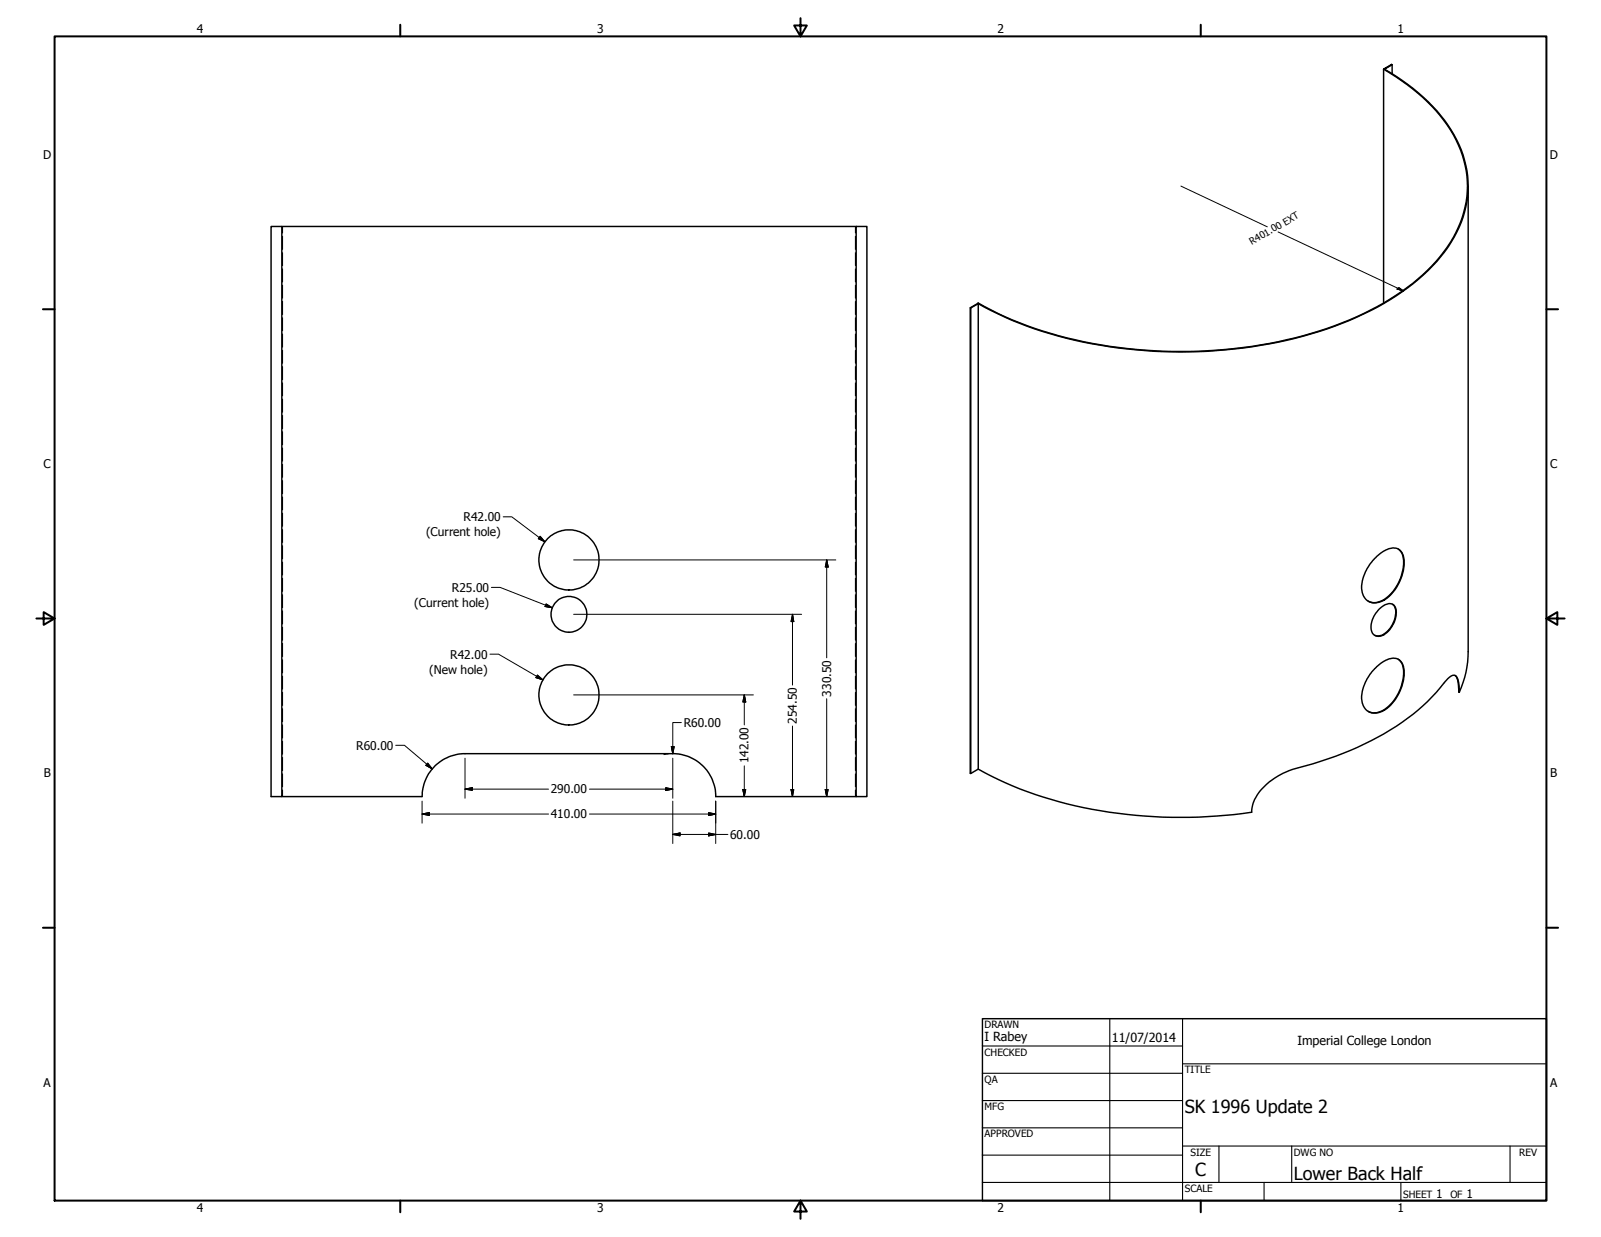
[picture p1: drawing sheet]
<svg xmlns="http://www.w3.org/2000/svg" width="559mm" height="432mm" viewBox="0 0 559 432" stroke-linecap="round" stroke-linejoin="round" font-family="sans-serif">
<!-- layer: Visible (ANSI) -->
<g fill="none" stroke="#000" stroke-width=".51">
<path d="M482.9 24.1a64.9 64.9 0 0 1 24.4 23 35.4 35.4 0 0 1-2.2 39.1 71.1 71.1 0 0 1-26.8 22.1 144.5 144.5 0 0 1-59.8 14.3 153.7 153.7 0 0 1-70.1-13.1l-7.1-3.6M482.9 24.1a59.7 59.7 0 0 1 26.4 26.4 35.4 35.4 0 0 1-3.9 35.8 74.7 74.7 0 0 1-31.8 24.4 154.9 154.9 0 0 1-67.7 12 144.2 144.2 0 0 1-62.4-15.5l-2.2-1.3M482.9 24.1v81.7M485.9 22.6l-2.9 1.5 2.7-1.6 .2 .1v3.1M98.4 79.1h-3.8v199h3.8v-199h200.4M298.8 79.1h3.8v199h-3.8zM512.4 65v162.5a34 34 0 0 1-3.1 14.2M341.3 105.9l.1 162.6-2.6 1.5M341.3 105.9l-2.7 1.5M341.4 106l-2.6 1.5v162.5l-.2-.1v-162.5l.2 .1M479.8 194.9a8.6 8.6 0 0 1 7.8-3.4 5.7 5.7 0 0 1 2.4 6.6 14.9 14.9 0 0 1-8.4 12 4.7 4.7 0 0 1-6.4-5.1 16.1 16.1 0 0 1 4.6-10.1zM488.1 191.6a6.5 6.5 0 0 1 1.7 6.6 15.2 15.2 0 0 1-8.3 11.8 4.7 4.7 0 0 1-4-.1"/>
<path d="M481.3 212.7a4.3 4.3 0 0 1 5.1-1.6 6 6 0 0 1-.3 7.1 6.1 6.1 0 0 1-5.5 3.9 3.2 3.2 0 0 1-2-4.2 9.7 9.7 0 0 1 2.7-5.2zM486 210.9a4.6 4.6 0 0 1 .8 5.2 8.1 8.1 0 0 1-5.6 5.9l-1.4-.3M479.8 233.4a8.6 8.6 0 0 1 7.8-3.5 5.7 5.7 0 0 1 2.4 6.7 14.9 14.9 0 0 1-8.4 12 4.7 4.7 0 0 1-6.4-5.1 16.1 16.1 0 0 1 4.6-10.1zM488.1 230.1a6.5 6.5 0 0 1 1.7 6.6 15.2 15.2 0 0 1-8.3 11.8 4.7 4.7 0 0 1-4-.2M507.9 235.8a7.9 7.9 0 0 1 1.2 5.8l.2 .1M509.3 241.7l-.3-4.1a1.69 1.69 0 0 0-1.1-1.8 1.69 1.69 0 0 0-2 .6l-.2 .2a75.5 75.5 0 0 1-29.5 23.1 158.9 158.9 0 0 1-26.4 9.3 21.5 21.5 0 0 0-12.4 11.4l-.5 3.1a164 164 0 0 1-80.9-8.1l-7.6-3.3-7-3.6M98.4 278.1h48.9a15 15 0 0 1 15-15h72.5a15 15 0 0 1 15 15h49"/>
<circle cx="198.6" cy="195.4" r="10.5"/>
<circle cx="198.6" cy="214.5" r="6.3"/>
<circle cx="198.6" cy="242.6" r="10.5"/>
</g>
<!-- layer: Hidden (ANSI) -->
<g fill="none" stroke="#000" stroke-width=".38">
<path d="M98.6 79.1v2.2M298.6 79.1v2.2M98.6 82.5v4.6M98.6 88.2v4.5M98.6 93.9v4.5M98.6 99.6v4.5M298.6 82.5v4.6M298.6 88.2v4.5M298.6 93.9v4.5M298.6 99.6v4.5M98.6 105.2v4.6M98.6 110.9v4.5"/>
<path d="M98.6 116.6v4.6M298.6 105.2v4.6M298.6 110.9v4.5M298.6 116.6v4.6M98.6 122.3v4.5M98.6 128v4.5M98.6 133.7v4.5M98.6 139.3v4.6M298.6 122.3v4.5M298.6 128v4.5M298.6 133.7v4.5M298.6 139.3v4.6"/>
<path d="M98.6 145v4.6M98.6 150.7v4.6M98.6 156.4v4.6M298.6 145v4.6M298.6 150.7v4.6M298.6 156.4v4.6M98.6 162.1v4.5M98.6 167.8v4.5M98.6 173.5v4.5M98.6 179.1v4.6M298.6 162.1v4.5M298.6 167.8v4.5"/>
<path d="M298.6 173.5v4.5M298.6 179.1v4.6M98.6 184.8v4.6M98.6 190.5v4.6M98.6 196.2v4.5M298.6 184.8v4.6M298.6 190.5v4.6M298.6 196.2v4.5M98.6 201.9v4.5M98.6 207.6v4.5M98.6 213.2v4.6M98.6 218.9v4.6"/>
<path d="M298.6 201.9v4.5M298.6 207.6v4.5M298.6 213.2v4.6M298.6 218.9v4.6M98.6 224.6v4.6M98.6 230.3v4.6M98.6 236v4.5M298.6 224.6v4.6M298.6 230.3v4.6M298.6 236v4.5M98.6 241.7v4.6M98.6 247.4v4.5"/>
<path d="M98.6 253v4.6M98.6 258.8v4.5M298.6 241.7v4.6M298.6 247.4v4.5M298.6 253v4.6M298.6 258.8v4.5M98.6 264.4v4.6M98.6 270.1v4.5M98.6 275.8v2.3M298.6 264.4v4.6M298.6 270.1v4.5M298.6 275.8v2.3"/>
</g>
<!-- layer: Border (ANSI) -->
<g fill="none" stroke="#000" stroke-width=".7">
<path d="M19 12.7h520.8v406.4h-520.8zM139.7 8.6v4.1M279.4 6.3v6.4l-2.2-3.8h4.4l-2.2 3.8M419.1 8.6v4.1M15 107.9h4M539.8 107.9h4M12.7 215.9h6.3l-3.8-2.2v4.4l3.8-2.2M539.8 215.9l3.8 2.2v-4.4l-3.8 2.2h6.3M15 323.8h4M539.8 323.8h4M139.7 419.1v4.1M279.4 419.1l2.2 3.8h-4.4l2.2-3.8v6.3"/>
<path d="M419.1 419.1v4.1"/>
</g>
<!-- layer: Title (ANSI) -->
<g fill="none" stroke="#000" stroke-width=".38">
<path d="M387.3 355.6v63.5M412.7 355.6v63.5M342.9 365.1h69.8M342.9 374.6h69.8M412.7 371.3h127.1M342.9 384.2h69.8M342.9 393.7h69.8M342.9 412.7h196.9M342.9 403.2h69.8M412.7 400h127.1M425.4 400v12.7M441.2 412.7v6.4"/>
<path d="M450.8 400v12.7M488.9 412.7v6.4M527 400v12.7"/>
</g>
<path d="M342.9 355.6h196.9v63.5h-196.9z" fill="none" stroke="#000" stroke-width=".51"/>
<!-- layer: Dimension (ANSI) -->
<g fill="none" stroke="#000" stroke-width=".35">
<path d="M412.2 65l30.1 14.2M446.1 81l43.7 20.5M487.6 100.9l.7-.5 1.5 1.1zM175.6 180.4h3l11.6 8.7M188.5 187.2l1.7 1.9-2.3-1.1zM200.2 195.5h91.5M288.5 195.5l.6 2.4h-1.1zM288.5 195.5v34.1M171.5 205h3.1l18.2 7.2M190.6 210.8l2.2 1.4-2.6-.5zM200.2 214.4h79.6M276.6 214.4l.5 2.6h-1z"/>
<path d="M276.6 214.4v24.7M171 228.3h3l15.5 9M187.6 235.6l1.9 1.7-2.4-.8zM200.2 242.6h62.8M237.8 252.2h-3v10.9M259.8 242.6l.5 2.4h-1zM259.8 242.6v10.4M276.6 253.4v24.7M288.5 243.9v34.2M138.1 260.2h3.1l9.7 8.2M147.3 279.7v7.6M149.3 266.4l1.6 2-2.2-1.3z"/>
<path d="M162.3 275.5l2.5-.5v.9zM162.3 275.5h29.2M162.3 264.7v13.9M205.7 275.5h29.1M232.3 275l2.5 .5-2.5 .4zM233.3 263.2l-1.6 .2M234.3 260.6h1l-.5 2.5zM234.8 264.7v13.9M234.8 279.7v14.7M249.8 279.7v14.7M259.3 275.6h1l-.5 2.5zM259.8 267.3v10.8"/>
<path d="M276.1 275.6h1l-.5 2.5zM288 275.6h1.1l-.6 2.5zM147.3 284.2l2.6-.5v1zM147.3 284.2h44.2M205.7 284.2h44.1M234.8 291.3l2.6-.5v1zM234.8 291.3h19.3M247.3 283.7l2.5 .5-2.5 .5zM247.3 290.8l2.5 .5-2.5 .5z"/>
</g>
<g fill="#000" stroke="#000" stroke-width=".35">
<path d="M487.6 100.9l2.2 .6zM487.6 100.9l.7-.5 1.5 1.1zM187.9 188l2.3 1.1zM188.5 187.2l1.7 1.9-2.3-1.1zM288.5 195.5l.6 2.4zM288.5 195.5l.6 2.4h-1.1zM190.2 211.7l2.6 .5zM190.6 210.8l2.2 1.4-2.6-.5zM276.6 214.4l.5 2.6zM276.6 214.4l.5 2.6h-1zM187.1 236.5l2.4 .8zM187.6 235.6l1.9 1.7-2.4-.8z"/>
<path d="M259.8 242.6l.5 2.4zM259.8 242.6l.5 2.4h-1zM148.7 267.1l2.2 1.3zM149.3 266.4l1.6 2-2.2-1.3zM162.3 275.5l2.5-.5zM162.3 275.5l2.5-.5v.9zM232.3 275.9l2.5-.4zM232.3 275l2.5 .5-2.5 .4zM234.3 260.6l.5 2.5zM234.3 260.6h1l-.5 2.5zM259.3 275.6l.5 2.5zM259.3 275.6h1l-.5 2.5z"/>
<path d="M276.1 275.6l.5 2.5zM276.1 275.6h1l-.5 2.5zM288 275.6l.5 2.5zM288 275.6h1.1l-.6 2.5zM147.3 284.2l2.6-.5zM147.3 284.2l2.6-.5v1zM234.8 291.3l2.6-.5zM234.8 291.3l2.6-.5v1zM247.3 284.7l2.5-.5zM247.3 283.7l2.5 .5-2.5 .5zM247.3 291.8l2.5-.5zM247.3 290.8l2.5 .5-2.5 .5z"/>
</g>
<g font-size="6.3">
<text x="413.5" y="388.6">SK 1996 Update 2</text>
<text x="417.2" y="410.6">C</text>
<text x="451.6" y="411.9">Lower Back Half</text>
</g>
<g font-size="4.4">
<text x="343.7" y="363.5">I Rabey</text>
<text x="388.1" y="363.7">11/07/2014</text>
<text x="452.9" y="364.7">Imperial College London</text>
</g>
<g font-size="4.2">
<text x="68.7" y="11.7">4</text>
<text x="208.4" y="11.7">3</text>
<text x="348.1" y="11.7">2</text>
<text x="487.8" y="11.7">1</text>
<text x="15.1" y="55.5">D</text>
<text x="540.9" y="55.5">D</text>
<text x="15.2" y="163.4">C</text>
<text x="541" y="163.4">C</text>
<text x="161.8" y="181.9">R42.00</text>
<text x="148.7" y="187.2">(Current hole)</text>
<text x="157.7" y="206.6">R25.00</text>
<text x="144.6" y="211.8">(Current hole)</text>
<text x="157.2" y="229.9">R42.00</text>
<text x="149.8" y="235.1">(New hole)</text>
<text x="290.1" y="243.1" transform="rotate(-90 290.1 243.1)">330.50</text>
<text x="238.6" y="253.7">R60.00</text>
<text x="278.1" y="252.6" transform="rotate(-90 278.1 252.6)">254.50</text>
<text x="124.3" y="261.7">R60.00</text>
<text x="261.3" y="266.5" transform="rotate(-90 261.3 266.5)">142.00</text>
<text x="15.3" y="271.4">B</text>
<text x="541.1" y="271.4">B</text>
<text x="192.2" y="277">290.00</text>
<text x="192.2" y="285.7">410.00</text>
<text x="254.8" y="292.8">60.00</text>
<text x="15.2" y="379.3">A</text>
<text x="541" y="379.3">A</text>
<text x="501.3" y="418.3">1</text>
<text x="511.8" y="418.3">1</text>
<text x="68.7" y="423.2">4</text>
<text x="208.4" y="423.2">3</text>
<text x="348.1" y="423.2">2</text>
<text x="487.8" y="423.2">1</text>
</g>
<g font-size="3.5">
<text x="343.7" y="358.9">DRAWN</text>
<text x="343.7" y="368.5">CHECKED</text>
<text x="413.5" y="374.6">TITLE</text>
<text x="343.7" y="378">QA</text>
<text x="343.7" y="387.5">MFG</text>
<text x="343.7" y="397.1">APPROVED</text>
<text x="415.5" y="403.4">SIZE</text>
<text x="451.6" y="403.4">DWG NO</text>
<text x="530.3" y="403.4">REV</text>
<text x="413.5" y="416.1">SCALE</text>
<text x="489.7" y="418.3">SHEET</text>
<text x="506.2" y="418.3">OF</text>
</g>
<text font-size="3.4" x="436.9" y="85.5" transform="rotate(-30 436.9 85.5)">R401.00 EXT</text>
</svg>
